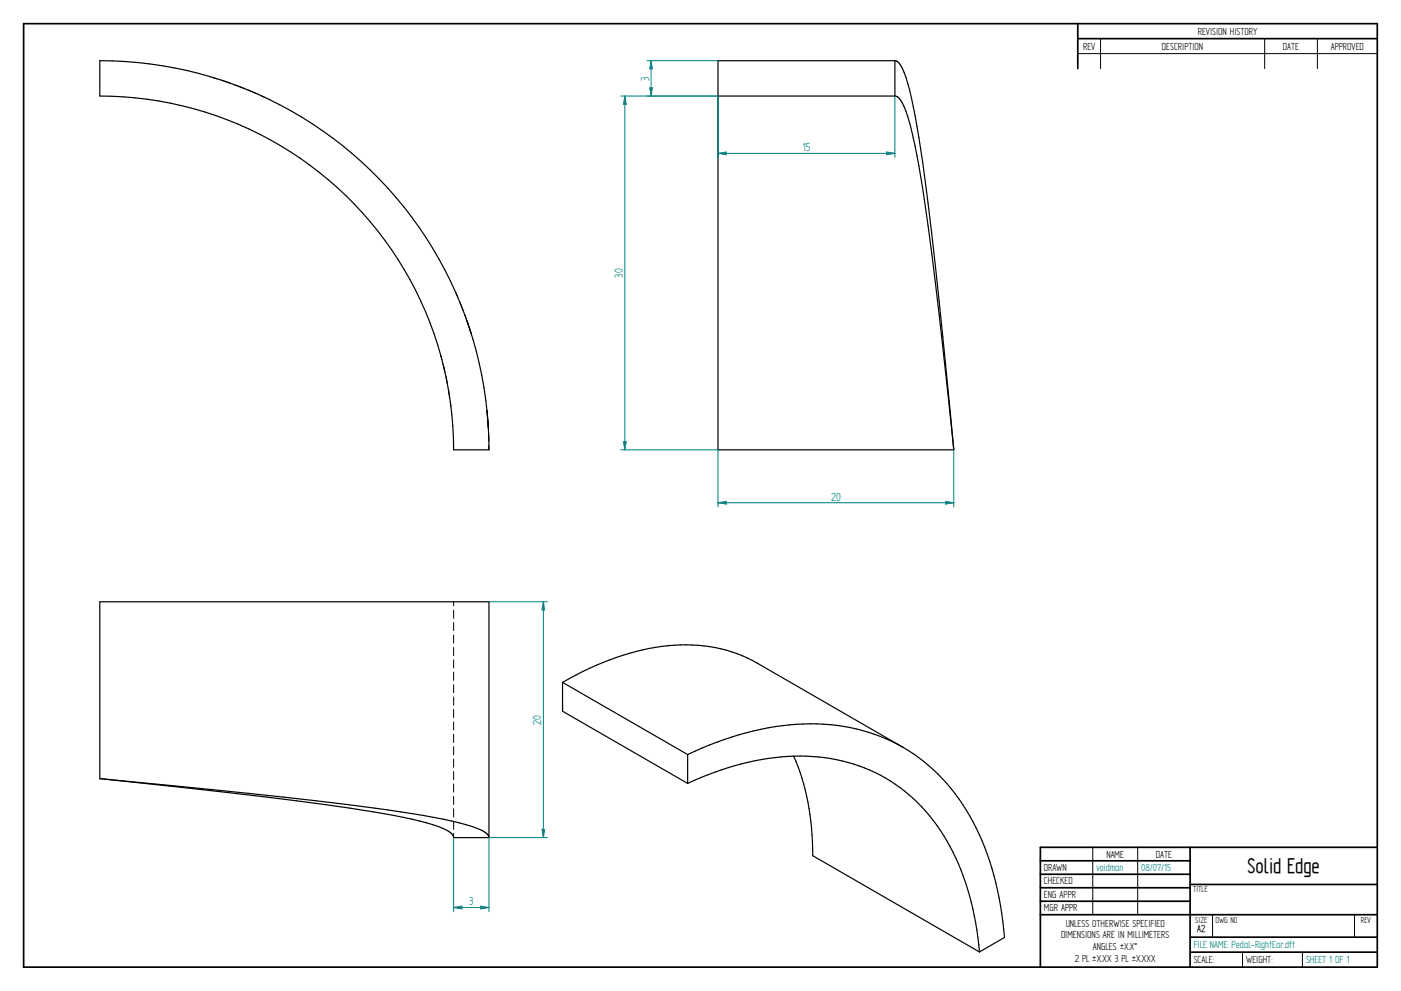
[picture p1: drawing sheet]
<svg xmlns="http://www.w3.org/2000/svg" width="594mm" height="420mm" viewBox="0 0 594 420" stroke-linecap="round" stroke-linejoin="round" font-family="sans-serif">
<g fill="none" stroke="#000" stroke-width=".72">
<path d="M10 10h574v400h-574zM457 10v19.1M457 16.4h127M504.6 359.2v50.8M584 359.2h-142.9v50.8M441.1 365h63.5M441.1 370.7h63.5M441.1 376.4h63.5M504.6 375h79.4M441.1 382.1h63.5M441.1 387.8h142.9M504.6 397.3h79.4"/>
<path d="M504.6 403.7h79.4"/>
</g>
<g fill="none" stroke="#000" stroke-width=".42">
<path d="M466.7 16.4v12.7M536.3 16.4v12.7M558.6 16.4v12.7M90.2 32.9l1.9 .5M94 34l3.7 1.3M99.6 36l3.7 1.4M105.1 38.1l3.6 1.6M457 22.7h127M110.6 40.5l1.8 .8M193.4 124.2l.7 1.9M194.9 128l1.5 3.7M197.1 133.6l1.4 3.8"/>
<path d="M199.1 139.4l.7 1.9M186.9 150.7l.5 1.7M187.8 154.3l.9 3.5M189.1 159.6l.7 3.6M190.1 165.1l.6 3.6M191 170.5l.2 1.9M206.5 174l.2 1.9M206.8 177.7l.2 3.7M207.2 183.3l.1 3.7M207.3 188.8v1.9M192.4 255.1v1.8M192.4 258.7v3.5"/>
<path d="M192.4 263.9v3.5M192.4 269.2v3.5M192.4 274.5v3.5M192.4 279.7v3.5M192.4 285v3.5M192.4 290.3v3.4M192.4 295.5v3.5M192.4 300.8v3.4M192.4 306.1v3.4M192.4 311.3v3.5M192.4 316.6v3.4M192.4 321.9v3.4"/>
<path d="M192.4 327.1v3.5M192.4 332.4v3.4M192.4 337.7v3.4M192.4 342.9v3.5M192.4 348.1v3.5M192.4 353.4v1.7M463.4 359.2v28.6M482.4 359.2v28.6M514.2 387.9v9.4M574.4 387.9v9.4M526.9 403.7v6.3M552.3 403.7v6.3"/>
</g>
<g fill="none" stroke="#000" stroke-width=".51">
<path d="M379.5 25.7h-75v165h99.9M379.5 25.7v15M379.5 25.7a4.5 4.5 0 0 1 3.1 3.2 103.1 103.1 0 0 1 6.2 24.7 1338.2 1338.2 0 0 1 11 89.2l4.6 47.9M304.5 40.7h75M379.5 40.7a4.3 4.3 0 0 1 3.1 2.9 88.6 88.6 0 0 1 6.2 22.4l.8 4.3a1644.6 1644.6 0 0 1 13.3 105.7l1.5 14.7M198 136.1l1.8 5.2M206.5 174l.6 7.6M206.6 174.9a165 165 0 0 0-164.3-149.2v15a150 150 0 0 1 150.1 150h14.9l-.3-10.5M238.5 289.3v12.2l53.1 30.6M238.5 289.3l53.1 30.6M238.5 289.3a108.9 108.9 0 0 1 50-15.9 60.4 60.4 0 0 1 32.5 7.7l61.9 35.8M291.6 319.9v12.2"/>
<path d="M382.9 316.9a82.8 82.8 0 0 0-57.2-8.3 139.7 139.7 0 0 0-34.1 11.3M382.9 316.9a82.5 82.5 0 0 1 35.8 45.3 139.9 139.9 0 0 1 7.3 35.3l-10.7 6.1M42.3 330.1v-75h165v100M42.3 330.1a2436.8 2436.8 0 0 1 132.6 14.9 134.3 134.3 0 0 1 29.3 7 4.5 4.5 0 0 1 3.1 3.1M42.3 330.1l43.6 4.7a1051.8 1051.8 0 0 1 85.1 11.7 60.6 60.6 0 0 1 19.7 6.3l1.2 1.1 .5 1.2h14.9M291.6 332.1a110.1 110.1 0 0 1 55.5-11.2 69.7 69.7 0 0 1 57 40.3 115.6 115.6 0 0 1 11.2 42.4M336.5 320.6a102 102 0 0 1 8.1 42.2l70.7 40.8"/>
</g>
<path d="M304.5 40.7v26.1M379.5 40.7v26.1M376 64.4l3.5 .6-3.5 .6z" fill="none" stroke="#008080" stroke-width=".42"/>
<path d="M376 64.4l3.5 .6-3.5 .6z" fill="#008080"/>
<path d="M304.5 65l3.5-.6v1.2z" fill="none" stroke="#008080" stroke-width=".42"/>
<path d="M304.5 65l3.5-.6v1.2z" fill="#008080"/>
<path d="M274.3 25.7h30.2M275.5 37.2h1.1l-.5 3.5zM274.3 40.7h30.2M304.5 65h75" fill="none" stroke="#008080" stroke-width=".42"/>
<path d="M275.5 37.2h1.1l-.5 3.5z" fill="#008080"/>
<path d="M276.1 25.7l.5 3.5h-1.1z" fill="none" stroke="#008080" stroke-width=".42"/>
<path d="M276.1 25.7l.5 3.5h-1.1z" fill="#008080"/>
<path d="M276.1 25.7v15M263.2 40.7h41.3M265 40.7l.6 3.5h-1.2zM263.2 190.7h41.3" fill="none" stroke="#008080" stroke-width=".42"/>
<path d="M265 40.7l.6 3.5h-1.2z" fill="#008080"/>
<path d="M264.4 187.2h1.2l-.6 3.5z" fill="none" stroke="#008080" stroke-width=".42"/>
<path d="M264.4 187.2h1.2l-.6 3.5z" fill="#008080"/>
<path d="M265 40.7v150M207.3 255.1h24.8M230.4 255.1l.6 3.5h-1.2zM207.3 355.1h24.8" fill="none" stroke="#008080" stroke-width=".42"/>
<path d="M230.4 255.1l.6 3.5h-1.2z" fill="#008080"/>
<path d="M229.8 351.6h1.2l-.6 3.5z" fill="none" stroke="#008080" stroke-width=".42"/>
<path d="M229.8 351.6h1.2l-.6 3.5z" fill="#008080"/>
<path d="M304.5 190.7v24.2M404.4 190.7v24.2M401 212.6l3.4 .5-3.4 .6zM230.4 255.1v100" fill="none" stroke="#008080" stroke-width=".42"/>
<path d="M401 212.6l3.4 .5-3.4 .6z" fill="#008080"/>
<path d="M304.5 213.1l3.5-.5v1.1z" fill="none" stroke="#008080" stroke-width=".42"/>
<path d="M304.5 213.1l3.5-.5v1.1z" fill="#008080"/>
<path d="M304.5 213.1h99.9M192.4 355.1v31.4M207.3 355.1v31.4M203.8 384.2l3.5 .6-3.5 .6z" fill="none" stroke="#008080" stroke-width=".42"/>
<path d="M203.8 384.2l3.5 .6-3.5 .6z" fill="#008080"/>
<path d="M192.4 384.8l3.4-.6v1.2z" fill="none" stroke="#008080" stroke-width=".42"/>
<path d="M192.4 384.8l3.4-.6v1.2z" fill="#008080"/>
<path d="M192.4 384.8h14.9" fill="none" stroke="#008080" stroke-width=".42"/>
<text font-size="10.1" x="529" y="370.2">Solid Edge</text>
<g font-size="5.6" fill="#008080">
<text x="275.2" y="34.2" transform="rotate(-90 275.2 34.2)">3</text>
<text x="340.3" y="64.1">15</text>
<text x="264.1" y="117.7" transform="rotate(-90 264.1 117.7)">30</text>
<text x="352.4" y="212.3">20</text>
<text x="229.5" y="307.3" transform="rotate(-90 229.5 307.3)">20</text>
<text x="198.9" y="383.9">3</text>
</g>
<g font-size="4.9">
<text x="507.9" y="14.7">REVISION HISTORY</text>
<text x="459.3" y="21">REV</text>
<text x="492.7" y="21">DESCRIPTION</text>
<text x="544" y="21">DATE</text>
<text x="564.3" y="21">APPROVED</text>
<text x="469.1" y="363.6">NAME</text>
<text x="490.1" y="363.6">DATE</text>
<text x="442.7" y="369.3">DRAWN</text>
<text x="442.7" y="375">CHECKED</text>
<text x="442.7" y="380.7">ENG APPR</text>
<text x="442.7" y="386.4">MGR APPR</text>
<text x="451.9" y="392.9">UNLESS OTHERWISE SPECIFIED</text>
<text x="449.9" y="397.9">DIMENSIONS ARE IN MILLIMETERS</text>
<text x="455.7" y="407.8">2 PL ±X.XX 3 PL ±X.XXX</text>
<text x="463.5" y="402.9">ANGLES ±X.X°</text>
<text x="506.2" y="408.3">SCALE:</text>
<text x="528.4" y="408.3">WEIGHT:</text>
</g>
<g font-size="4.9" fill="#008080">
<text x="464.9" y="369.3">voidman</text>
<text x="483.9" y="369.3">08/07/15</text>
<text x="506.2" y="402">FILE NAME: Pedal-RightEar.dft</text>
<text x="553.8" y="408.4">SHEET 1 OF 1</text>
</g>
<text font-size="4.8" x="507.7" y="395.3">A2</text>
<g font-size="4.1">
<text x="505.9" y="378.3">TITLE</text>
<text x="506.9" y="391.1">SIZE</text>
<text x="515.4" y="391.1">DWG NO</text>
<text x="577" y="391.1">REV</text>
</g>
</svg>
